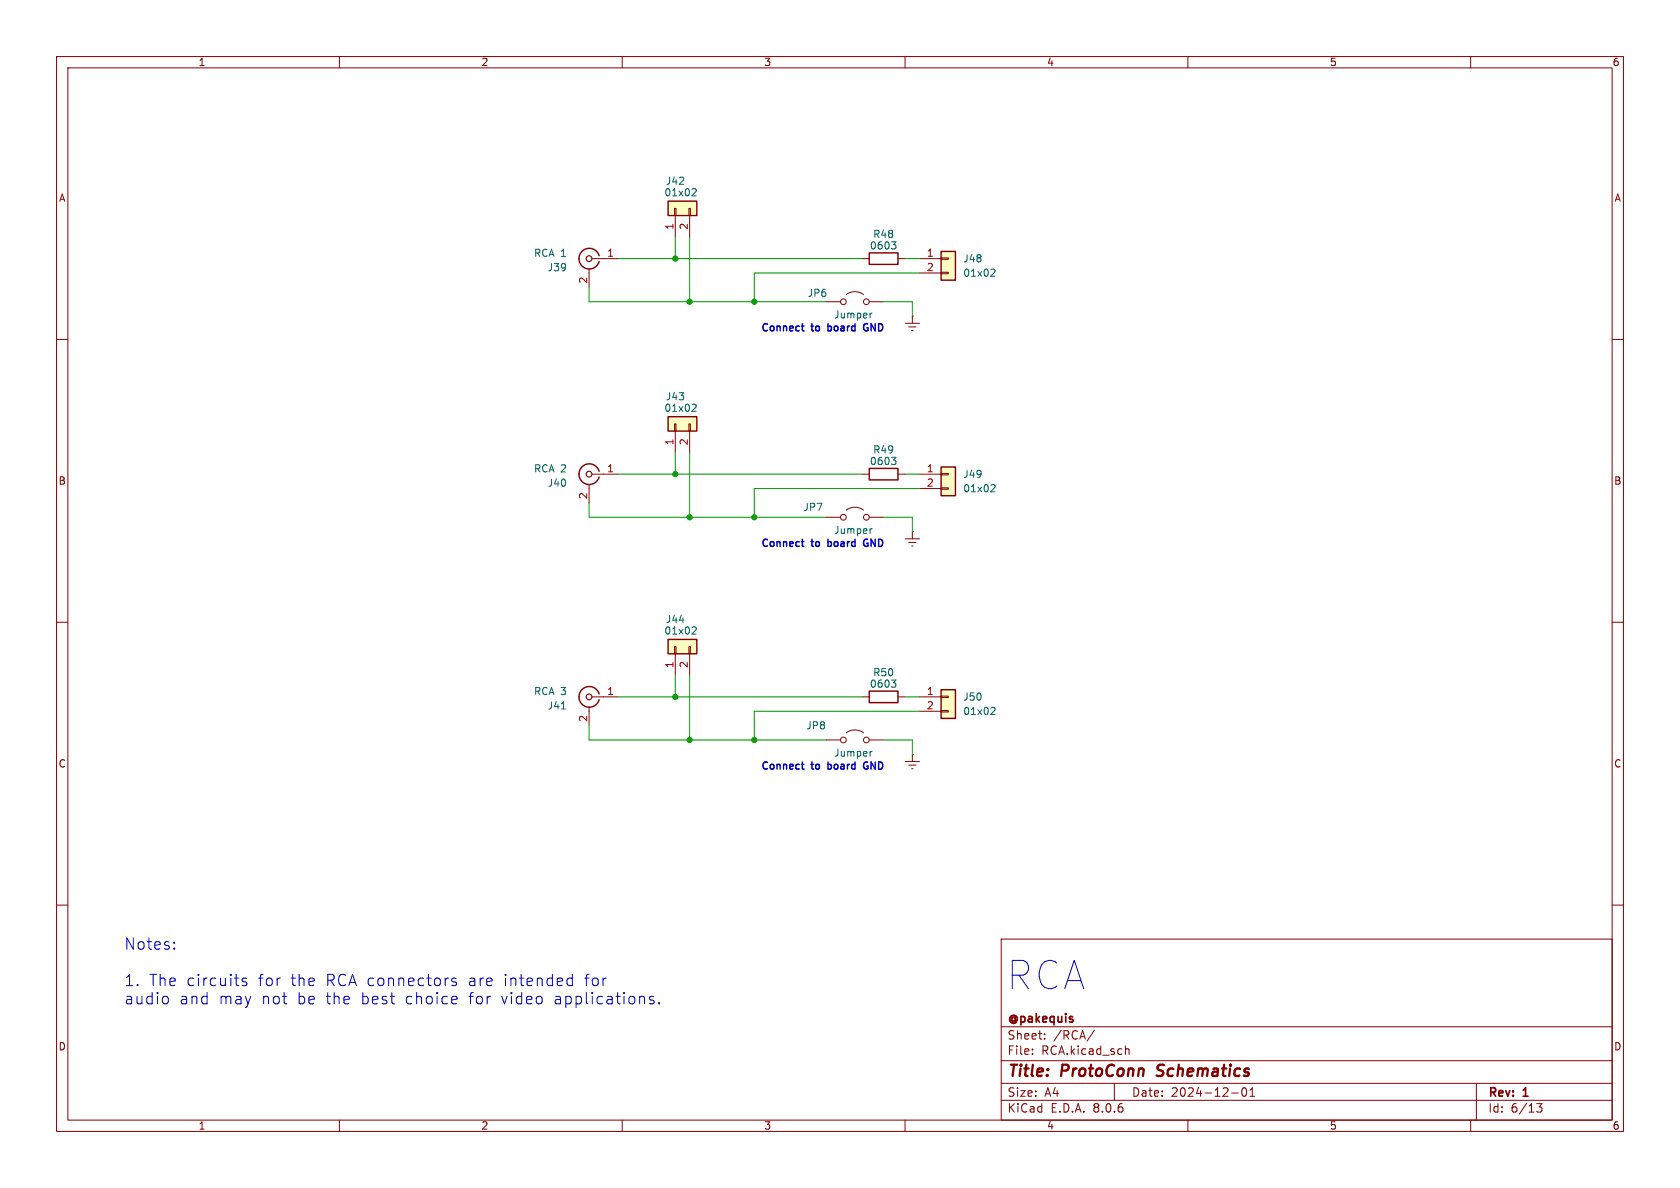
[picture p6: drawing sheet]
<svg xmlns="http://www.w3.org/2000/svg" width="297mm" height="210mm" viewBox="0 0 297 210" stroke-linecap="round" stroke-linejoin="round" font-family="sans-serif">
<g fill="none" stroke="#840000" stroke-width=".18">
<path d="M10 10h277v190h-277zM12 12h273v186h-273zM60 10v2M110 10v2M160 10v2M210 10v2M260 10v2M10 60h2M285 60h2M104.1 85.6v3.3M104.6 83.8h4.6M146 91.4h2.6"/>
<path d="M149.6 90.2a2.54 2.54 0 0 1 3.1 0M153.7 91.4h2.5M10 110h2M285 110h2M10 160h2M285 160h2M177 166h108v32h-108zM60 198v2M110 198v2M160 198v2M177 194.5h108M177 191.5h108"/>
<path d="M177 187.5h108M177 181.5h108M182.5 186.3v.1M182.5 185.5v.1M184.7 183.6v.1M184.7 182.8v.1M193.5 182.1l-1.3 2M197 191.5v3M199 185.5l.2-.1 .3 .1 .1 .9M210 198v2M217.7 193.2h1.2M219.7 192.4l.2-.1a.81 .81 0 0 1 .6 .6 .81 .81 0 0 1-.3 .8l-.2 .1a.81 .81 0 0 1-.3-1.4z"/>
<path d="M221 193.8h.8M221 192.7l.4-.4v1.5M260 198v2M261 191.5v6.5M271.7 195.1h.9l-.5 .6 .4 .1v.7l-.2 .1-.6-.1"/>
<circle cx="149.1" cy="91.4" r=".51"/>
<circle cx="153.2" cy="91.4" r=".51"/>
</g>
<path d="M204.5 190.1l.2 .1M204.8 188.4l-.2 .4 .1 .2" fill="none" stroke="#840000" stroke-width=".4"/>
<path d="M105.9 83.3a1.82 1.82 0 0 0-2.8-1 1.82 1.82 0 0 0 0 3 1.82 1.82 0 0 0 2.8-1" fill="none" stroke="#840000" stroke-width=".25"/>
<circle cx="104.1" cy="83.8" r=".51" fill="none" stroke="#840000" stroke-width=".2"/>
<path d="M154.2 93.5l-.3 .1" fill="none" stroke="#006464" stroke-width=".18"/>
<path d="M118.1 73.7h5.1v2.5h-5.1z" fill="#ffffc2"/>
<path d="M104.1 47.5v3.3M104.6 45.7h4.6M119.3 74.9h.2v1.3h-.2zM119.4 76.2v3.8M121.8 74.9h.2v1.3h-.2zM121.9 76.2v3.8" fill="none" stroke="#840000" stroke-width=".18"/>
<path d="M105.9 45.2a1.82 1.82 0 0 0-2.8-1 1.82 1.82 0 0 0 0 3 1.82 1.82 0 0 0 2.8-1M118.1 73.7h5.1v2.5h-5.1z" fill="none" stroke="#840000" stroke-width=".25"/>
<path d="M122.5 71.4l.5 .1 .1 .3-.8 .9h.8" fill="none" stroke="#006464" stroke-width=".18"/>
<circle cx="104.1" cy="45.7" r=".51" fill="none" stroke="#840000" stroke-width=".2"/>
<path d="M118.1 35.6h5.1v2.5h-5.1z" fill="#ffffc2"/>
<g fill="none" stroke="#840000" stroke-width=".18">
<path d="M119.3 36.8h.2v1.3h-.2zM119.4 38.1v3.8M121.8 36.8h.2v1.3h-.2zM121.9 38.1v3.8M146 53.3h2.6M149.6 52.1a2.54 2.54 0 0 1 3.1 0M152.4 45.7h1.3M153.7 53.3h2.5M158.7 45.7h1.3M160 57.2h2.6M160.7 57.8h1.2M161.2 58.4h.2"/>
<path d="M161.3 55.9h.1M161.3 55.9v1.3"/>
<circle cx="149.1" cy="53.3" r=".51"/>
<circle cx="153.2" cy="53.3" r=".51"/>
</g>
<path d="M118.1 35.6h5.1v2.5h-5.1zM153.7 44.7h5v2h-5z" fill="none" stroke="#840000" stroke-width=".25"/>
<path d="M122.5 33.3l.5 .1 .1 .3-.8 .9h.8M154.2 55.4l-.3 .1M157.6 42.7h.8l-.4 .5M158.1 43.2l.3 .3v.3l-.3 .2" fill="none" stroke="#006464" stroke-width=".18"/>
<path d="M166.4 44.5h2.5v5h-2.5z" fill="#ffffc2"/>
<path d="M162.6 45.7h3.8M162.6 48.3h3.8M166.4 48.1h1.2v.3h-1.2zM166.4 45.6h1.2v.2h-1.2zM152.4 83.8h1.3M158.7 83.8h1.3M160 95.3h2.6M160.7 95.9h1.2M161.2 96.5h.2M161.3 94h.1M161.3 94v1.3" fill="none" stroke="#840000" stroke-width=".18"/>
<path d="M166.4 44.5h2.5v5h-2.5zM153.7 82.8h5v2h-5z" fill="none" stroke="#840000" stroke-width=".25"/>
<path d="M175.4 47.6h.4l.1 .3-.8 .9h.8M157.6 80.8h.8l-.4 .5M158.1 81.3l.3 .3v.3l-.3 .2" fill="none" stroke="#006464" stroke-width=".18"/>
<path d="M166.4 82.6h2.5v5h-2.5z" fill="#ffffc2"/>
<g fill="none" stroke="#840000" stroke-width=".18">
<path d="M162.6 83.8h3.8M162.6 86.4h3.8M166.4 86.2h1.2v.3h-1.2zM166.4 83.7h1.2v.2h-1.2zM146 130.8h2.6M149.6 129.5a2.54 2.54 0 0 1 3.1 0M152.4 123.2h1.3M153.7 130.8h2.5M158.7 123.2h1.3M160 134.6h2.6M160.7 135.3h1.2M161.2 135.9h.2"/>
<path d="M161.3 133.4h.1M161.3 133.4v1.2"/>
<circle cx="149.1" cy="130.8" r=".51"/>
<circle cx="153.2" cy="130.8" r=".51"/>
</g>
<path d="M166.4 82.6h2.5v5h-2.5zM153.7 122.2h5v2h-5z" fill="none" stroke="#840000" stroke-width=".25"/>
<path d="M175.4 85.7h.4l.1 .3-.8 .9h.8M154.2 132.8l-.3 .1M157.6 120.2h.8l-.4 .5M158.1 120.7l.3 .2v.3l-.3 .3" fill="none" stroke="#006464" stroke-width=".18"/>
<path d="M166.4 121.9h2.5v5.1h-2.5z" fill="#ffffc2"/>
<path d="M162.6 123.2h3.8M162.6 125.7h3.8M166.4 125.6h1.2v.3h-1.2zM166.4 123.1h1.2v.2h-1.2z" fill="none" stroke="#840000" stroke-width=".18"/>
<path d="M166.4 121.9h2.5v5.1h-2.5z" fill="none" stroke="#840000" stroke-width=".25"/>
<path d="M175.4 125l.4 .1 .1 .3-.8 .9h.8" fill="none" stroke="#006464" stroke-width=".18"/>
<path d="M118.1 113h5.1v2.6h-5.1z" fill="#ffffc2"/>
<path d="M119.3 114.3h.2v1.3h-.2zM119.4 115.6v3.8M121.8 114.3h.2v1.3h-.2zM121.9 115.6v3.8M104.1 125v3.3M104.6 123.2h4.6" fill="none" stroke="#840000" stroke-width=".18"/>
<path d="M118.1 113h5.1v2.6h-5.1zM105.9 122.7a1.82 1.82 0 0 0-2.8-1 1.82 1.82 0 0 0 0 3 1.82 1.82 0 0 0 2.8-1" fill="none" stroke="#840000" stroke-width=".25"/>
<path d="M122.5 110.8l.5 .1 .1 .3-.8 .9h.8M99.3 125.3h.7" fill="none" stroke="#006464" stroke-width=".18"/>
<circle cx="104.1" cy="123.2" r=".51" fill="none" stroke="#840000" stroke-width=".2"/>
<path d="M141.7 57.6h.4M141.9 58.4l.2 .1M152.8 57.4l-.1 .4v.4l.4 .3M141.7 95.7h.4M141.9 96.5l.2 .1M152.8 95.5l-.1 .4v.4l.4 .3M141.7 135.1h.4M141.9 135.9l.2 .1M152.8 134.9l-.1 .3v.5l.4 .3" fill="none" stroke="#0000c2" stroke-width=".25"/>
<g fill="none" stroke="#0000c2" stroke-width=".18">
<path d="M29.4 176.1l.4 .4v.6l-.4 .4M30.8 167.6l.1 .1-.1 .1M30.8 167.6l-.1 .1 .1 .1M30.8 166.6v.1M30.8 167.6v.2M30.8 166.6l.1 .1h-.1M30.8 166.6l-.1 .1h.1M43.6 173l-.5-.1-.3 .3 .1 .3 .7 .2 .1 .2-.1 .2-.2 .1-.6-.1M80.5 176.1l.2 .1 .1 .4-1 .2M80.6 173l-.5-.1-.3 .3 .1 .3 .7 .2 .1 .2-.1 .2-.2 .1-.6-.1M80.7 177.4l-.2 .1M100.6 172.9l.6 .1"/>
<path d="M101.2 174.1l-.6 .1M101.2 172.2v2M115.6 176.2l-.5-.1-.3 .3 .1 .3 .7 .2 .1 .2-.1 .3-.2 .1-.6-.1M116.5 177.3l.1 .1-.1 .1M116.5 177.3l-.1 .1 .1 .1M116.5 177.3v.2"/>
</g>
<g fill="none" stroke="#009600" stroke-width=".18">
<path d="M104.1 50.8v2.5h41.9M109.2 45.7h43.2M119.4 41.9v3.8M121.9 41.9v11.4M156.2 53.3h5.1v2.6M160 45.7h2.6M162.6 48.3h-29.3v5M104.1 88.9v2.5h41.9M109.2 83.8h43.2M119.4 80v3.8M121.9 80v11.4M156.2 91.4h5.1v2.6"/>
<path d="M160 83.8h2.6M162.6 86.4h-29.3v5M119.4 119.4v3.8M121.9 119.4v11.4M104.1 128.3v2.5h41.9M109.2 123.2h43.2M156.2 130.8h5.1v2.6M160 123.2h2.6M162.6 125.7h-29.3v5.1"/>
</g>
<g fill="#009600" stroke="#009600" stroke-width=".18">
<circle cx="119.4" cy="83.8" r=".46"/>
<circle cx="121.9" cy="91.4" r=".46"/>
<circle cx="133.3" cy="91.4" r=".46"/>
<circle cx="121.9" cy="53.3" r=".46"/>
<circle cx="133.3" cy="53.3" r=".46"/>
<circle cx="119.4" cy="45.7" r=".46"/>
<circle cx="133.3" cy="130.8" r=".46"/>
<circle cx="119.4" cy="123.2" r=".46"/>
<circle cx="121.9" cy="130.8" r=".46"/>
</g>
<text font-size="7" fill="#0000c2" x="178" y="175.2">RCA</text>
<g font-size="2.8" fill="#0000c2">
<text x="21.8" y="168.1">Notes:</text>
<text x="21.8" y="174.5">1.</text>
<text x="21.8" y="177.8">audio</text>
<text x="26.3" y="174.5">The circuits</text>
<text x="31.6" y="177.8">and</text>
<text x="38.6" y="177.8">may</text>
<text x="45.6" y="174.5">for</text>
<text x="46.2" y="177.8">not</text>
<text x="51.4" y="174.5">the</text>
<text x="52.5" y="177.8">be</text>
<text x="57.7" y="177.8">the</text>
<text x="57.7" y="174.5">RCA connectors</text>
<text x="63.9" y="177.8">best</text>
<text x="71.8" y="177.8">choice</text>
<text x="82.9" y="174.5">are</text>
<text x="83.1" y="177.8">for</text>
<text x="88.8" y="177.8">video</text>
<text x="89.3" y="174.5">intended</text>
<text x="98.2" y="177.8">applications.</text>
<text x="103.6" y="174.5">for</text>
</g>
<g font-size="2.8" fill="#840000">
<text x="178" y="190.9">Title:</text>
<text x="187.7" y="190.9">ProtoConn</text>
<text x="205.4" y="190.9">Schematics</text>
</g>
<g font-size="2.1" fill="#840000">
<text x="178" y="184">Sheet:</text>
<text x="178" y="181.2">@pakequis</text>
<text x="186.2" y="184">/RCA/</text>
<text x="178" y="186.7">File:</text>
<text x="184.1" y="186.7">RCA.kicad_sch</text>
<text x="178" y="196.9">KiCad</text>
<text x="178" y="194.1">Size:</text>
<text x="184.7" y="194.1">A4</text>
<text x="185.7" y="196.9">E.D.A.</text>
<text x="193.3" y="196.9">8.0.6</text>
<text x="200" y="194.1">Date:</text>
<text x="207" y="194.1">2024-12-01</text>
<text x="263" y="194.3">Rev:</text>
<text x="263" y="196.9">Id:</text>
<text x="267.1" y="196.9">6/13</text>
<text x="269.4" y="194.3">1</text>
</g>
<g font-size="1.8" fill="#840000">
<text x="35" y="11.9">1</text>
<text x="85" y="11.9">2</text>
<text x="135" y="11.9">3</text>
<text x="185" y="11.9">4</text>
<text x="235" y="11.9">5</text>
<text x="285" y="11.9">6</text>
<text x="10.3" y="35.9">A</text>
<text x="285.3" y="35.9">A</text>
<text x="10.3" y="85.9">B</text>
<text x="285.3" y="85.9">B</text>
<text x="10.3" y="135.9">C</text>
<text x="285.3" y="135.9">C</text>
<text x="10.3" y="185.9">D</text>
<text x="285.3" y="185.9">D</text>
<text x="35" y="199.9">1</text>
<text x="85" y="199.9">2</text>
<text x="135" y="199.9">3</text>
<text x="185" y="199.9">4</text>
<text x="235" y="199.9">5</text>
<text x="285" y="199.9">6</text>
</g>
<g font-size="1.8" fill="#006464">
<text x="117.4" y="34.9">01x02</text>
<text x="117.6" y="32.9">J42</text>
<text x="94.3" y="45.6">RCA 1</text>
<text x="153.7" y="44.3">0603</text>
<text x="154.3" y="42.3">R48</text>
<text x="170.2" y="46.6">J48</text>
<text x="96.7" y="48.1">J39</text>
<text x="142.7" y="52.7">JP6</text>
<text x="170.2" y="49.1">01x02</text>
<text x="117.6" y="71">J43</text>
<text x="117.4" y="73">01x02</text>
<text x="94.3" y="83.7">RCA 2</text>
<text x="153.7" y="82.4">0603</text>
<text x="154.3" y="80.4">R49</text>
<text x="96.7" y="86.2">J40</text>
<text x="170.2" y="87.2">01x02</text>
<text x="170.2" y="84.7">J49</text>
<text x="141.9" y="90.5">JP7</text>
<text x="117.4" y="112.4">01x02</text>
<text x="117.6" y="110.3">J44</text>
<text x="154.3" y="119.7">R50</text>
<text x="94.3" y="123.1">RCA 3</text>
<text x="96.7" y="125.6">J41</text>
<text x="153.7" y="121.8">0603</text>
<text x="170.2" y="124.1">J50</text>
<text x="142.4" y="129.1">JP8</text>
<text x="170.2" y="126.6">01x02</text>
</g>
<g font-size="1.8" fill="#a90000">
<text x="119.1" y="40.7" transform="rotate(-90 119.1 40.7)">1</text>
<text x="121.7" y="40.7" transform="rotate(-90 121.7 40.7)">2</text>
<text x="107.2" y="45.5">1</text>
<text x="163.8" y="45.5">1</text>
<text x="103.9" y="50.2" transform="rotate(-90 103.9 50.2)">2</text>
<text x="163.8" y="48">2</text>
<text x="107.2" y="83.6">1</text>
<text x="119.1" y="78.8" transform="rotate(-90 119.1 78.8)">1</text>
<text x="121.7" y="78.8" transform="rotate(-90 121.7 78.8)">2</text>
<text x="163.8" y="83.6">1</text>
<text x="103.9" y="88.3" transform="rotate(-90 103.9 88.3)">2</text>
<text x="163.8" y="86.1">2</text>
<text x="119.1" y="118.2" transform="rotate(-90 119.1 118.2)">1</text>
<text x="121.7" y="118.2" transform="rotate(-90 121.7 118.2)">2</text>
<text x="107.2" y="122.9">1</text>
<text x="163.8" y="122.9">1</text>
<text x="163.8" y="125.5">2</text>
<text x="103.9" y="127.7" transform="rotate(-90 103.9 127.7)">2</text>
</g>
<g font-size="1.8" fill="#0000c2">
<text x="134.3" y="58.9">Connect</text>
<text x="143.4" y="58.9">to</text>
<text x="146.8" y="58.9">board</text>
<text x="147.4" y="56.5">Jumper</text>
<text x="153.6" y="58.9">GND</text>
<text x="147.4" y="94.6">Jumper</text>
<text x="134.3" y="97">Connect</text>
<text x="143.4" y="97">to</text>
<text x="146.8" y="97">board</text>
<text x="153.6" y="97">GND</text>
<text x="134.3" y="136.4">Connect</text>
<text x="143.4" y="136.4">to</text>
<text x="146.8" y="136.4">board</text>
<text x="147.4" y="134">Jumper</text>
<text x="153.6" y="136.4">GND</text>
</g>
</svg>
